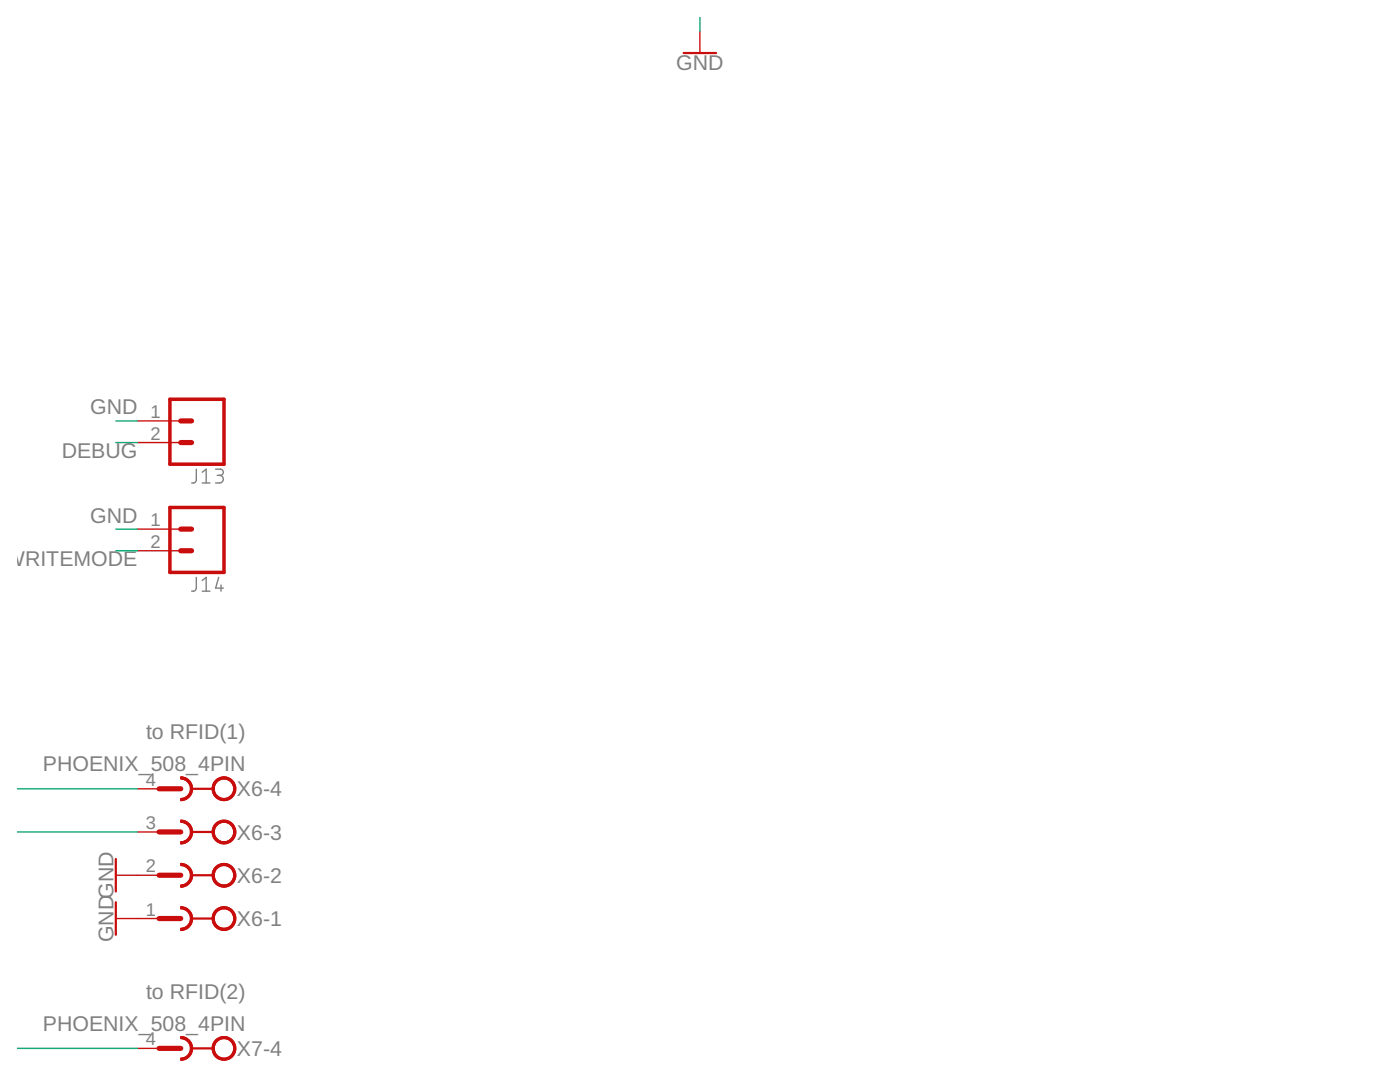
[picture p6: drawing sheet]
<svg xmlns="http://www.w3.org/2000/svg" width="279mm" height="216mm" viewBox="0 0 279 216" stroke-linecap="round" stroke-linejoin="round" font-family="sans-serif">
<path d="M39.2 93.6l-.1 2.3-.3 .5h-.6M40.4 96.4h1.5M40.4 94.2l.7-.6v2.8M43 93.6h1a.61 .61 0 0 1 .6 .6 .61 .61 0 0 1-.6 .6h-.7M43.8 94.8a.76 .76 0 0 1 .8 .8 .76 .76 0 0 1-.8 .8h-.8M39.2 115.2l-.1 2.3-.3 .4-.6 .1M40.4 115.8l.7-.6v2.8M40.4 118h1.5M43.6 115.2l-.6 2.1h1.6M44.1 116.7v1.3" fill="none" stroke="#808080" stroke-width=".28"/>
<path d="M136.4 10.6h6.5M38.2 157.4h4.3M23.1 171.4v6.5M38.2 174.6h4.3M38.2 166h4.3M23.1 180v6.5M38.2 183.3h4.3M38.2 209.2h4.3" fill="none" stroke="#c90d0c" stroke-width=".44"/>
<path d="M139.7 6.3v4.3M27.4 84h8.7M27.4 88.3h8.7M27.4 105.6h8.7M27.4 109.9h8.7M27.4 157.4h4.3M23.1 174.6h8.6M27.4 166h4.3M23.1 183.3h8.6M27.4 209.2h4.3" fill="none" stroke="#c90d0c" stroke-width=".28"/>
<g fill="#c90d0c" stroke="#c90d0c" stroke-width=".2">
<path d="M43 181.6a2.37 2.37 0 0 1 3.7 .5 2.37 2.37 0 0 1-1.4 3.5 2.37 2.37 0 0 1-3-2.3h.5a1.94 1.94 0 0 1 2.7-1.8 1.94 1.94 0 0 1 .4 3.3 1.94 1.94 0 0 1-3.1-1.1v-.4h-.5a2.43 2.43 0 0 1 .7-1.7z" fill-rule="evenodd"/>
<path d="M43 181.6a2.37 2.37 0 0 1 3.7 .5 2.37 2.37 0 0 1-1.4 3.5 2.37 2.37 0 0 1-3-2.3h.5a1.94 1.94 0 0 1 2.7-1.8 1.94 1.94 0 0 1 .4 3.3 1.94 1.94 0 0 1-3.1-1.1v-.4h-.5a2.43 2.43 0 0 1 .7-1.7z" fill-rule="evenodd"/>
<path d="M36.1 180.9a2.38 2.38 0 0 1 2.3 2.4h-.4a1.88 1.88 0 0 0-1.9-1.9z" fill-rule="evenodd"/>
<path d="M38 183.3h.4a2.38 2.38 0 0 1-2.3 2.4v-.5a1.92 1.92 0 0 0 1.9-1.9z" fill-rule="evenodd"/>
<path d="M36.1 180.9a2.38 2.38 0 0 1 2.3 2.4 2.38 2.38 0 0 1-2.3 2.4v-.5a1.94 1.94 0 0 0 1.9-1.9 1.94 1.94 0 0 0-1.9-1.9z" fill-rule="evenodd"/>
<path d="M43 173a2.37 2.37 0 0 1 3.7 .5 2.37 2.37 0 0 1-1.4 3.5 2.37 2.37 0 0 1-3-2.4h.5a1.94 1.94 0 0 1 2.7-1.7 1.94 1.94 0 0 1 .4 3.2 1.94 1.94 0 0 1-3.1-1.1v-.4h-.5a2.54 2.54 0 0 1 .7-1.6z" fill-rule="evenodd"/>
<path d="M43 173a2.37 2.37 0 0 1 3.7 .5 2.37 2.37 0 0 1-1.4 3.5 2.37 2.37 0 0 1-3-2.4h.5a1.94 1.94 0 0 1 2.7-1.7 1.94 1.94 0 0 1 .4 3.2 1.94 1.94 0 0 1-3.1-1.1v-.4h-.5a2.54 2.54 0 0 1 .7-1.6z" fill-rule="evenodd"/>
<path d="M36.1 172.3a2.38 2.38 0 0 1 2.3 2.3h-.4a1.92 1.92 0 0 0-1.9-1.9z" fill-rule="evenodd"/>
<path d="M38 174.6h.4a2.38 2.38 0 0 1-2.3 2.4v-.4a1.92 1.92 0 0 0 1.9-2z" fill-rule="evenodd"/>
<path d="M36.1 172.3a2.38 2.38 0 0 1 2.3 2.4 2.38 2.38 0 0 1-2.3 2.3v-.4a1.94 1.94 0 0 0 1.9-1.9 1.94 1.94 0 0 0-1.9-2z" fill-rule="evenodd"/>
<path d="M43 164.3a2.37 2.37 0 0 1 3.7 .5 2.37 2.37 0 0 1-1.4 3.5 2.37 2.37 0 0 1-3-2.3h.5a1.94 1.94 0 0 1 2.7-1.8 1.94 1.94 0 0 1 .4 3.3 1.94 1.94 0 0 1-3.1-1.1v-.4h-.5a2.54 2.54 0 0 1 .7-1.7z" fill-rule="evenodd"/>
<path d="M43 164.3a2.37 2.37 0 0 1 3.7 .5 2.37 2.37 0 0 1-1.4 3.5 2.37 2.37 0 0 1-3-2.3h.5a1.94 1.94 0 0 1 2.7-1.8 1.94 1.94 0 0 1 .4 3.3 1.94 1.94 0 0 1-3.1-1.1v-.4h-.5a2.54 2.54 0 0 1 .7-1.7z" fill-rule="evenodd"/>
<path d="M36.1 163.6a2.38 2.38 0 0 1 2.3 2.4h-.4a1.92 1.92 0 0 0-1.9-1.9z" fill-rule="evenodd"/>
<path d="M38 166h.4a2.38 2.38 0 0 1-2.3 2.4v-.4a1.92 1.92 0 0 0 1.9-2z" fill-rule="evenodd"/>
<path d="M36.1 163.6a2.38 2.38 0 0 1 2.3 2.4 2.38 2.38 0 0 1-2.3 2.4v-.4a1.94 1.94 0 0 0 1.9-2 1.94 1.94 0 0 0-1.9-1.9z" fill-rule="evenodd"/>
<path d="M43 155.7a2.37 2.37 0 0 1 3.7 .5 2.37 2.37 0 0 1-1.4 3.5 2.37 2.37 0 0 1-3-2.3h.5a1.94 1.94 0 0 1 2.7-1.8 1.94 1.94 0 0 1 .4 3.3 1.94 1.94 0 0 1-3.1-1.1v-.4h-.5a2.54 2.54 0 0 1 .7-1.7z" fill-rule="evenodd"/>
<path d="M43 155.7a2.37 2.37 0 0 1 3.7 .5 2.37 2.37 0 0 1-1.4 3.5 2.37 2.37 0 0 1-3-2.3h.5a1.94 1.94 0 0 1 2.7-1.8 1.94 1.94 0 0 1 .4 3.3 1.94 1.94 0 0 1-3.1-1.1v-.4h-.5a2.54 2.54 0 0 1 .7-1.7z" fill-rule="evenodd"/>
<path d="M36.1 155a2.38 2.38 0 0 1 2.3 2.4h-.4a1.92 1.92 0 0 0-1.9-2z" fill-rule="evenodd"/>
<path d="M36.1 159.3a1.92 1.92 0 0 0 1.9-1.9h.4a2.38 2.38 0 0 1-2.3 2.4z" fill-rule="evenodd"/>
<path d="M36.1 155a2.38 2.38 0 0 1 2.3 2.4 2.38 2.38 0 0 1-2.3 2.4v-.5a1.94 1.94 0 0 0 1.9-1.9 1.94 1.94 0 0 0-1.9-2z" fill-rule="evenodd"/>
<path d="M43 207.5a2.37 2.37 0 0 1 3.7 .5 2.37 2.37 0 0 1-1.4 3.5 2.37 2.37 0 0 1-3-2.3h.5a1.94 1.94 0 0 1 2.7-1.8 1.94 1.94 0 0 1 .4 3.3 1.94 1.94 0 0 1-3.1-1.1v-.4h-.5a2.43 2.43 0 0 1 .7-1.7z" fill-rule="evenodd"/>
<path d="M43 207.5a2.37 2.37 0 0 1 3.7 .5 2.37 2.37 0 0 1-1.4 3.5 2.37 2.37 0 0 1-3-2.3h.5a1.94 1.94 0 0 1 2.7-1.8 1.94 1.94 0 0 1 .4 3.3 1.94 1.94 0 0 1-3.1-1.1v-.4h-.5a2.43 2.43 0 0 1 .7-1.7z" fill-rule="evenodd"/>
<path d="M36.1 206.8a2.38 2.38 0 0 1 2.3 2.4h-.4a1.92 1.92 0 0 0-1.9-2z" fill-rule="evenodd"/>
<path d="M38 209.2h.4a2.35 2.35 0 0 1-2.3 2.4v-.5a1.92 1.92 0 0 0 1.9-1.9z" fill-rule="evenodd"/>
<path d="M36.1 206.8a2.37 2.37 0 0 1 2.3 2.4 2.37 2.37 0 0 1-2.3 2.4v-.5a1.95 1.95 0 0 0 1.9-1.9 1.95 1.95 0 0 0-1.9-2z" fill-rule="evenodd"/>
</g>
<path d="M36.1 88.3h2.1M36.1 84h2.1M36.1 109.9h2.1M36.1 105.6h2.1M31.7 157.4h4.4M31.7 174.6h4.4M31.7 166h4.4M31.7 183.3h4.4M31.7 209.2h4.4" fill="none" stroke="#c90d0c" stroke-width="1"/>
<path d="M33.9 79.7h10.8v12.9h-10.8zM33.9 101.3h10.8v12.9h-10.8z" fill="none" stroke="#c90d0c" stroke-width=".7"/>
<path d="M139.7 3.4v2.9M23.1 84h4.3M23.1 88.3h4.3M23.1 105.6h4.3M23.1 109.9h4.3M3.4 157.4h24M3.4 166h24M3.4 209.2h24" fill="none" stroke="#0dab76" stroke-width=".28"/>
<g font-size="4.3" fill="#808080">
<text x="135" y="14">GND</text>
<text x="18" y="82.7">GND</text>
<text x="12.3" y="91.3">DEBUG</text>
<text x="18" y="104.3">GND</text>
<text x="1" y="112.9">WRITEMODE</text>
<text x="29.1" y="147.5">to RFID(1)</text>
<text x="8.6" y="153.9">PHOENIX_508_4PIN</text>
<text x="47.3" y="158.9">X6-4</text>
<text x="47.3" y="167.5">X6-3</text>
<text x="47.3" y="176.2">X6-2</text>
<text x="47.3" y="184.8">X6-1</text>
<text x="22.7" y="188" transform="rotate(-90 22.7 188)">GNDGND</text>
<text x="29.1" y="199.3">to RFID(2)</text>
<text x="8.6" y="205.7">PHOENIX_508_4PIN</text>
<text x="47.3" y="210.7">X7-4</text>
</g>
<g font-size="3.7" fill="#808080">
<text x="30.1" y="83.4">1</text>
<text x="30.1" y="87.7">2</text>
<text x="30.1" y="105">1</text>
<text x="30.1" y="109.3">2</text>
<text x="29.1" y="156.8">4</text>
<text x="29.1" y="165.4">3</text>
<text x="29.1" y="174.1">2</text>
<text x="29.1" y="182.7">1</text>
<text x="29.1" y="208.6">4</text>
</g>
</svg>
